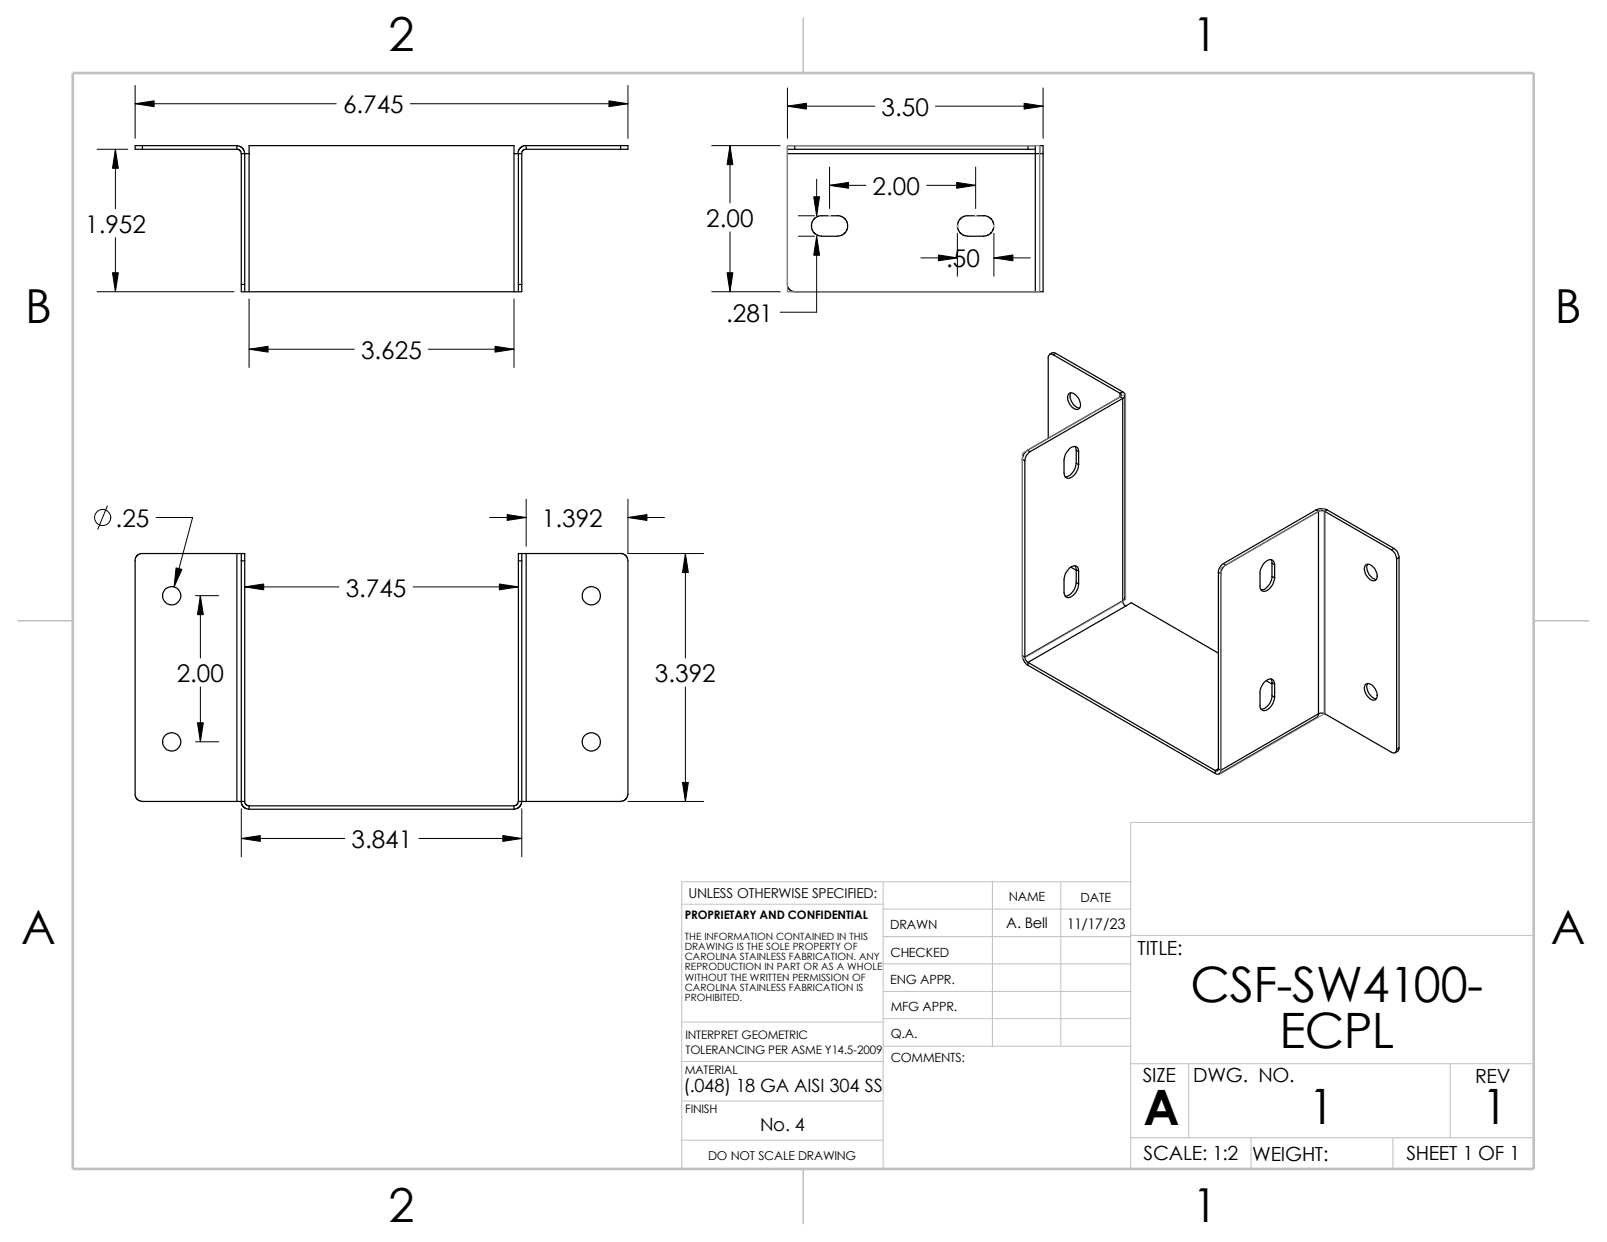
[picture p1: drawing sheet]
<svg xmlns="http://www.w3.org/2000/svg" width="279mm" height="216mm" viewBox="0 0 279 216" stroke-linecap="round" stroke-linejoin="round" font-family="sans-serif">
<g fill="none" stroke="#c0c0c0" stroke-width=".17">
<path d="M144.1 37.5h.3M144.1 37.4l.3 .3M144.2 37.4v.3M144.4 37.4l-.3 .3M166.3 39.3h.3M166.3 39.2l.3 .3M166.5 39.2v.3M166.6 39.2l-.3 .3M169.5 37.5h.3M169.5 37.4l.3 .3M169.6 37.4v.3M169.8 37.4l-.3 .3"/>
<path d="M172.7 39.3h.3M172.7 39.2l.3 .3M172.8 39.2v.3M172.9 39.2l-.3 .3M118.5 157.2h35M153.5 153.3v49.9M153.5 158h43.1M172.6 153.3v28.6M184.4 153.3v28.6M196.6 153.3h-78.1v49.9M266.7 143h-70.1v60.2M118.5 177.7h35.1"/>
<path d="M153.5 167.6h43.1M153.5 162.8h43.1M153.5 172.3h43.1M153.5 177.1h43.1M196.6 162.6h70.1M118.5 198.2h35M118.5 191.4h35M118.5 184.5h35.1M153.6 181.9h43M196.6 197.8h70.1M196.6 184.9h70.1M206.7 184.9v12.9"/>
<path d="M217.5 197.8v5.4M242.2 197.8v5.4M252.1 184.9v12.9"/>
</g>
<path d="M139.7 3.2v9.5M3.1 107.9h9.6M266.7 107.9h9.5M139.7 203.2v9.5" fill="none" stroke="#c0c0c0" stroke-width=".21"/>
<path d="M12.7 12.7h254v190.5h-254z" fill="none" stroke="#c0c0c0" stroke-width=".47"/>
<g fill="none" stroke="#000" stroke-width=".21">
<path d="M24.8 25.3h16.4M24.8 25.3v.7M24.8 25.3h-1.3v.7h1.3M41.2 25.3v.7h-16.4M41.2 25.9l.6 .3 .2 .5M41.2 25.3l.5 .1 .5 .3 .2 .4 .1 .6M42 26.7v22.7M42 26.7h.5M42.5 26.7v22.7M42.5 26.7h.8M89.4 26.7h.7M90.1 26.7v22.7"/>
<path d="M90.1 26.7h.6v22.7M91.5 25.3v.7M91.5 25.3h16.4M91.5 26h16.4M91.5 25.3h-.4l-.5 .3-.5 .6-.1 .5M91.5 26l-.5 .1-.3 .6M107.9 25.3v.7M107.9 25.3h1.3v.7h-1.3M136.9 26h1.3M136.9 26.7v23l.3 .5 .3 .3 .7 .2h41.8M136.9 26.7h43.1M136.9 26v.7"/>
<path d="M138.2 25.3h40.5M138.2 26h40.5M138.2 25.3v.7M138.2 25.3h-1.3v.7M145.6 37.5l.7 .1 .5 .3 .5 .8 .1 .5-.1 .7-.3 .5-.5 .4-.9 .3-3.1-.1-.8-.4-.4-.4-.2-.9v-.6l.4-.6 .4-.4 .6-.2h3.1M171 37.5l.7 .1 .5 .3 .5 .8 .1 .5-.1 .7-.3 .5-.5 .4-.9 .3-3.1-.1-.8-.4-.4-.4-.2-.9v-.6l.4-.6 .4-.4 .6-.2h3.1M178.7 26h1.3M178.7 25.3h1.3v.7M178.7 25.3v.7M180 26v.7M180 26.7v24M180 26.7h1.4"/>
<path d="M180.8 26.7v-1.4h.6v25.4h-1.4M42 49.4h.5M42 49.4v1.3h.5M42.5 49.4v1.3M42.5 50.7h.8M43.3 50.7v-25.4h46.1v25.4M43.3 50.7h46.1M89.4 50.7h.7M90.1 49.4v1.3M90.1 49.4h.6M90.7 49.4v1.3h-.6M177.8 79.8l.4 .3"/>
<path d="M177.8 79.8v34.2M178.6 78.3a1.97 1.97 0 0 0-.8 1.5M178.6 78.3l.5 .2M179.1 78.5a1.97 1.97 0 0 0-.9 1.6M183.1 61.7l11.6 6.7M183.1 61.7a.53 .53 0 0 0-.6-.1 .53 .53 0 0 0-.3 .6v14M183.6 61.4l-.5-.1-.6 .3M183.6 61.4l-.5 .3M183.6 61.4l11.6 6.7M186 68.3a1.97 1.97 0 0 1 1.9 2.1 .72 .72 0 0 1-.5 .7 .72 .72 0 0 1-.8-.1 1.99 1.99 0 0 1-.8-2.5zM186.2 68.3a2.13 2.13 0 0 0 1.5 2.7M186.9 77.6l.2 .7"/>
<path d="M187.1 78.3l.4 .2M187.1 78.3v2.2M187.5 78.5a.78 .78 0 0 0-.3-.8 .78 .78 0 0 0-.9 .1 2.99 2.99 0 0 0-1.3 2.2v2.3a.83 .83 0 0 0 .5 .8 .83 .83 0 0 0 1-.3l.5-.5 .3-.6 .2-.9M187.5 78.5v2.3M194.7 69l.5 .3M194.7 69l-16.1 9.3M194.7 68.4v.6M194.7 68.4a.33 .33 0 0 1 .3 .3 .33 .33 0 0 1-.3 .3M195.2 69.3v35.1M195.2 69.3l-16.1 9.2M195.2 68.1l-.5 .3M195.2 68.1a.62 .62 0 0 1 .4 .6 .62 .62 0 0 1-.4 .6"/>
<path d="M195.6 68.7v35.1l-.1 .3-.3 .3M23.5 97.5v41l.4 .5 .9 .3h16.4M41.2 96.2h-16.8l-.7 .4-.2 .9M41.2 96.2v43.1M41.2 96.2h.8M42 96.2h.5v1.3M42 97.5h.5M42 97.5v41.8M42 96.2v1.3M42.5 97.5v41.8M90.1 97.5h.6M90.1 97.5v41.8"/>
<path d="M90.7 96.2h-.6v1.3M90.7 97.5v41.8M90.7 96.2v1.3M90.7 96.2h.8M91.5 96.2h16.4M91.5 96.2v43.1M107.9 96.2l.4 .1 .6 .3 .3 .9-.1 41-.4 .5-.8 .3h-16.4M178.2 80.1v34.1M186.2 98.6l.9 .5M186.9 98.3l.2 .7M187.1 80.5a2.48 2.48 0 0 1-1.9 2.4M187.1 80.5l.4 .3"/>
<path d="M187.1 99v2.3M187.1 99l.4 .3M187.5 99.3a.78 .78 0 0 0-.3-.9 .78 .78 0 0 0-.9 .1 2.99 2.99 0 0 0-1.3 2.2v2.3a.83 .83 0 0 0 .5 .9 .83 .83 0 0 0 1-.4l.8-1.1 .2-.9M187.5 99.3v2.2M211.8 99.5l.5 .2M211.8 99.5v34.1M212.3 99.7v34.2M212.7 98a1.98 1.98 0 0 0-.9 1.5M212.7 98l.4 .2M213.1 98.2a1.82 1.82 0 0 0-.8 1.5M221 97.3l.1 .6M221.1 97.9l.5 .3"/>
<path d="M221.1 97.9v2.3M221.6 98.2a.83 .83 0 0 0-.5-.9 .83 .83 0 0 0-1 .3l-.5 .5-.5 1.3v2.5a.76 .76 0 0 0 .3 .8 .76 .76 0 0 0 .9-.1 2.81 2.81 0 0 0 1.3-2.1M221.6 98.2v2.3M228.8 88.6l.4 .3M228.8 88.6l-16.1 9.4M228.8 88.6a2.35 2.35 0 0 1 2 0M229.2 88.9l.4-.1 .7 .1M229.2 88.9v35.2M229.2 88.9l-16.1 9.3M230.3 88.9v35.2M230.3 88.9l11.6 6.7M230.8 88.6l-.5 .3"/>
<path d="M230.8 88.6l11.6 6.7M237.4 98.3l.2-.2a1.64 1.64 0 0 1 1.8 1.5v.3a.76 .76 0 0 1-.2 .9 .76 .76 0 0 1-1 0 2.12 2.12 0 0 1-.8-2.5zM237.8 98.1a2.07 2.07 0 0 0 1.5 2.6M241.9 95.6a1.97 1.97 0 0 1 .9 1.6M242.4 95.3l-.5 .3M242.4 95.3a1.97 1.97 0 0 1 .8 1.6M242.8 97.2v33.1M243.2 96.9l-.4 .3M243.2 96.9v33.1M177.8 114a2.2 2.2 0 0 0 .9 1.7M177.8 114l.4 .2M178.2 114.2a1.16 1.16 0 0 0 .5 .9"/>
<path d="M178.7 115.1v.6M178.7 115.1l32.6 18.8M178.7 115.7l32.6 18.8M187.1 101.3a2.48 2.48 0 0 1-1.9 2.3M187.1 101.3l.4 .2M195.2 104.4l-17 9.8M195.2 104.4a1.13 1.13 0 0 0 .5 1M195.7 105.4l-17 9.7M195.7 105.4l1-.6 15.1 8.7M220.1 118.3l1 .6M221 118l.1 .7M221.1 100.2a2.59 2.59 0 0 1-1.7 2.4l-.2-.1"/>
<path d="M221.1 100.2l.5 .3M221.1 118.7v2.2M221.1 118.7l.5 .2M221.6 118.9a.83 .83 0 0 0-.5-.9 .83 .83 0 0 0-1 .4l-.5 .4-.5 1.3v2.5a.83 .83 0 0 0 .5 .9 .83 .83 0 0 0 1-.3l.6-.8 .4-1.2M221.6 118.9v2.3M237.4 119a1.31 1.31 0 0 1 1.7 .7 1.52 1.52 0 0 1 0 2 1.63 1.63 0 0 1-1.8-1.5l-.1-.6zM237.8 118.8a2.07 2.07 0 0 0 1.5 2.7M41.2 139.3h.8M42 139.3h.5M42 139.3v.6l.3 .4 .4 .2 .6 .2M42.5 139.3l.1 .4 .2 .2 .5 .2M90.1 139.3l-.3 .6-.4 .2"/>
<path d="M90.1 139.3h.6M90.7 139.3h.8M90.7 139.3l-.1 .6-.3 .4-.4 .2-.5 .2M211.3 133.9v.6M211.8 133.6a.33 .33 0 0 1-.1 .4 .33 .33 0 0 1-.4-.1M211.8 133.6l.5 .3M211.8 133.6l-.5 .3M212.3 133.9a.59 .59 0 0 1-.3 .6 .59 .59 0 0 1-.7 0M221.1 120.9a2.37 2.37 0 0 1-1.9 2.4M221.1 120.9l.5 .3M229.2 124.1v.2l-.3 .4-16.9 9.8M229.2 124.1l-16.9 9.8"/>
<path d="M229.2 124.1l.4-.1 .7 .1M230.3 124.1l11.6 6.7a.53 .53 0 0 0 .7 .1 .53 .53 0 0 0 .2-.6M243.2 130l-.1 .5-.5 .4M243.2 130l-.4 .3M43.3 140.1v.6M43.3 140.7h46.1M43.3 140.1h46.1M89.4 140.1v.6"/>
<circle cx="29.9" cy="103.6" r="1.58"/>
<circle cx="102.8" cy="103.6" r="1.58"/>
<circle cx="29.9" cy="129" r="1.58"/>
<circle cx="102.8" cy="129" r="1.58"/>
</g>
<path d="M136.9 25.3h43.9v25.4h-43.9zM177.8 78.8l17.9-10.3v35.7l-17.9 10.4zM212.3 98.7l17.9-10.4v35.8l-17.9 10.4z" fill="none" stroke="#808080" stroke-width=".17"/>
<g fill="none" stroke="#000" stroke-width=".17">
<path d="M23.5 18h35M23.5 14.9v9.1M71.3 18h37.9M109.2 14.9v9.1M136.9 18.5h15.2M136.9 15.3v8.7M162.6 18.5h18.8M181.4 15.3v8.7M16.9 26h5.3M20.1 26v10.3M123.7 25.3h11.9M126.9 25.3v10"/>
<path d="M138.8 37.5h2.8M142 31.2v6.3M144.2 29v7.2M144.2 32.2h6.3M161.1 32.2h8.5M169.6 29v7.2M16.9 50.7h23.8M20.1 41.3v9.4M43.3 52v11.9M89.4 52v11.9M123.7 50.7h11.9M126.9 40.3v10.4"/>
<path d="M138.8 41.1h2.8M142 41.1v13.2h-6.4M160.1 44.8h6.4M166.5 40.6v7.4M172.8 40.6v7.4M172.8 44.8h6.4M43.3 60.7h18.3M74.5 60.7h14.9M18.7 87.9l-1.7 4.1M27.1 90h6.4l-3.2 12M85.1 90h6.4M91.5 86.8v8.2"/>
<path d="M109.2 86.8v9.4h13.1M109.2 90h6.3M119.2 96.2v18.2M34 103.5h4M34.8 103.5v10.9M34.8 119.4v9.5M42.5 102h16.4M71.8 102h18.3M119.2 119.4v19.9M34 128.9h4M109.2 139.3h13.1M42 145.8h17.9"/>
<path d="M42 140.6v8.3M72.9 145.8h17.8M90.7 140.6v8.3"/>
<circle cx="17.8" cy="90" r="1.41"/>
</g>
<g fill="#000" stroke="#000" stroke-width=".17">
<path d="M23.5 18l3.3-.5v1zM105.9 17.5l3.3 .5-3.3 .5zM136.9 18.5l3.3-.6v1.1zM178.1 17.9l3.3 .6-3.3 .5zM20.1 26l.5 3.3h-1zM126.9 25.3l.5 3.3h-1zM141.5 34.2h1l-.5 3.3zM144.2 32.2l3.3-.5v1zM166.3 31.7l3.3 .5-3.3 .5zM19.6 47.4h1l-.5 3.3zM126.4 47.4h1l-.5 3.3zM142 41.1l.5 3.3h-1z"/>
<path d="M163.2 44.3l3.3 .5-3.3 .5zM172.8 44.8l3.3-.5v1zM43.3 60.7l3.3-.5v1zM86.1 60.2l3.3 .5-3.3 .5zM88.2 89.5l3.3 .5-3.3 .5zM109.2 90l3.3-.5v1zM119.2 96.2l.5 3.3h-1zM30.6 98.7l1 .3-1.3 3zM34.8 103.5l.5 3.3h-1zM42.5 102l3.3-.5v1zM86.8 101.5l3.3 .5-3.3 .5zM34.3 125.6h1l-.5 3.3z"/>
<path d="M118.7 136h1l-.5 3.3zM42 145.8l3.3-.6v1.1zM87.4 145.2l3.3 .6-3.3 .5z"/>
</g>
<g font-size="8.5">
<text x="207" y="174.1">CSF-SW4100-</text>
<text x="222.5" y="182.2">ECPL</text>
<text x="198.8" y="195.5">A</text>
<text x="227.5" y="195.3">1</text>
<text x="257.6" y="195.3">1</text>
</g>
<g font-size="8.1">
<text x="67.6" y="8.8">2</text>
<text x="207.3" y="8.8">1</text>
<text x="4.4" y="56.1">B</text>
<text x="270.3" y="56.1">B</text>
<text x="3.7" y="164.1">A</text>
<text x="269.6" y="164.1">A</text>
<text x="67.6" y="212.3">2</text>
<text x="207.3" y="212.3">1</text>
</g>
<g font-size="4.2">
<text x="59.6" y="19.7">6.745</text>
<text x="153.3" y="20.2">3.50</text>
<text x="151.7" y="33.9">2.00</text>
<text x="14.8" y="40.5">1.952</text>
<text x="122.8" y="39.5">2.00</text>
<text x="164.5" y="46.5">.50</text>
<text x="126.2" y="55.9">.281</text>
<text x="62.8" y="62.4">3.625</text>
<text x="20.1" y="91.6">.25</text>
<text x="94.2" y="91.6">1.392</text>
<text x="60.1" y="103.7">3.745</text>
<text x="30.7" y="118.6">2.00</text>
<text x="113.9" y="118.6">3.392</text>
<text x="61.1" y="147.4">3.841</text>
</g>
<g font-size="3.4">
<text x="197.8" y="166">TITLE:</text>
<text x="198.7" y="188.1">SIZE</text>
<text x="207.5" y="188.1">DWG. NO.</text>
<text x="256.5" y="188.2">REV</text>
<text x="198.8" y="201.7">SCALE: 1:2</text>
<text x="217.7" y="201.8">WEIGHT:</text>
<text x="244.5" y="201.7">SHEET 1 OF 1</text>
</g>
<g font-size="3.2">
<text x="118.8" y="189.8">(.048) 18 GA AISI 304 SS</text>
<text x="132.2" y="196.6">No. 4</text>
</g>
<g font-size="2.5">
<text x="175" y="161.3">A. Bell</text>
<text x="185.5" y="161.4">11/17/23</text>
</g>
<text font-size="2.4" x="119.7" y="156.2">UNLESS OTHERWISE SPECIFIED:</text>
<g font-size="2.2">
<text x="154.8" y="161.5">DRAWN</text>
<text x="175.4" y="156.7">NAME</text>
<text x="187.9" y="156.7">DATE</text>
<text x="154.8" y="166.3">CHECKED</text>
<text x="154.8" y="171">ENG APPR.</text>
<text x="154.9" y="175.7">MFG APPR.</text>
<text x="154.9" y="184.7">COMMENTS:</text>
<text x="154.9" y="180.5">Q.A.</text>
</g>
<text font-size="2.1" x="123.1" y="201.6">DO NOT SCALE DRAWING</text>
<g font-size="2">
<text x="119.1" y="159.7">PROPRIETARY AND CONFIDENTIAL</text>
<text x="119.2" y="180.6">INTERPRET GEOMETRIC</text>
<text x="119.2" y="183.1">TOLERANCING PER ASME Y14.5-2009</text>
<text x="119" y="186.6">MATERIAL</text>
<text x="119.1" y="193.5">FINISH</text>
</g>
<g font-size="1.7">
<text x="119.1" y="163.4">THE INFORMATION CONTAINED IN THIS</text>
<text x="119.1" y="165.2">DRAWING IS THE SOLE PROPERTY OF</text>
<text x="119.1" y="166.9">CAROLINA STAINLESS FABRICATION. ANY</text>
<text x="119.1" y="168.7">REPRODUCTION IN PART OR AS A WHOLE</text>
<text x="119.1" y="170.5">WITHOUT THE WRITTEN PERMISSION OF</text>
<text x="119.1" y="172.2">CAROLINA STAINLESS FABRICATION IS</text>
<text x="119.1" y="174">PROHIBITED.</text>
</g>
</svg>
